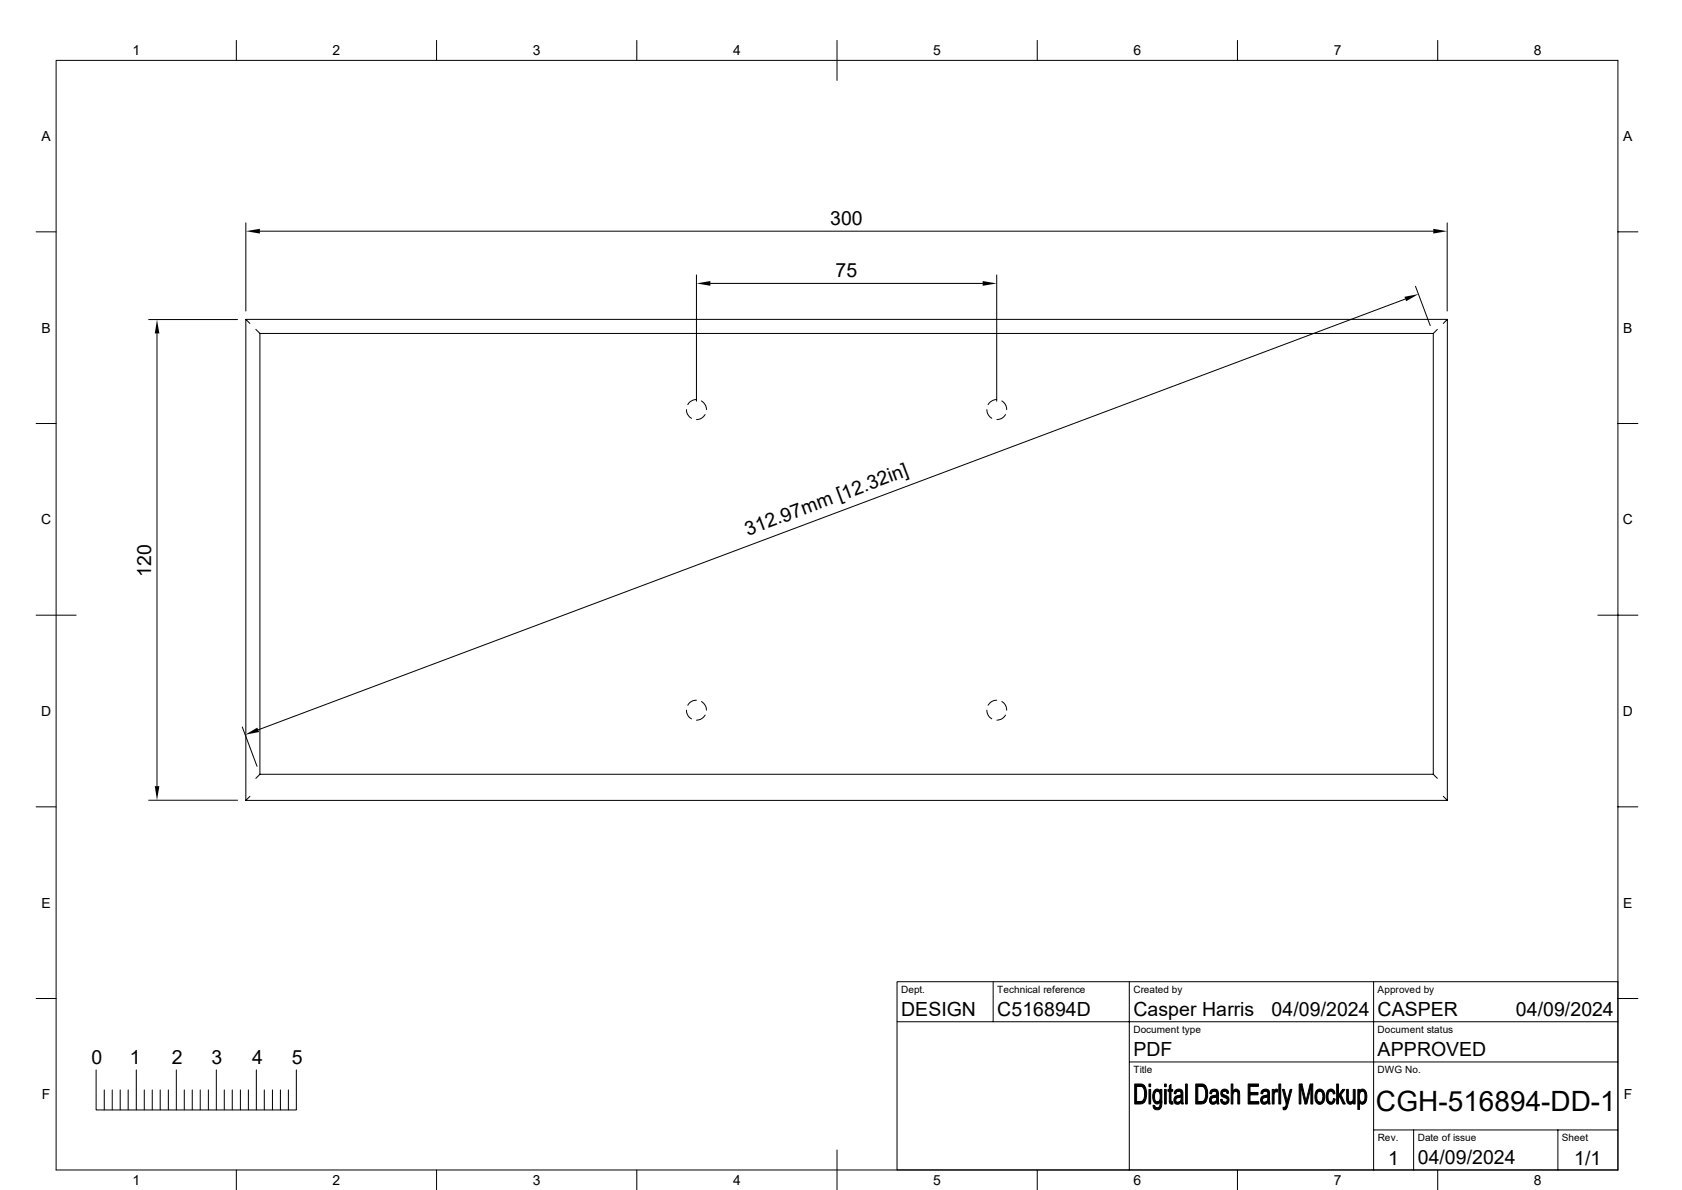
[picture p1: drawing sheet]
<svg xmlns="http://www.w3.org/2000/svg" width="420mm" height="297mm" viewBox="0 0 420 297" stroke-linecap="round" stroke-linejoin="round" font-family="sans-serif">
<g fill="none" stroke="#000" stroke-width=".25">
<path d="M14 15.1h390v276.9h-390zM59 10.1v5M109 10.1v5M159 10.1v5M209 10.1v10M259 10.1v5M309 10.1v5M359 10.1v5M9 57.9h5M61.4 55.6v22M64.9 57.7h293M361.4 55.6v22"/>
<path d="M404 57.9h5M37.1 79.8h22.2M61.4 79.7h300l-1 1M173.9 68.6v31.5M177.4 70.7h68M248.9 68.6v31.5M350.9 74.6l-286.4 107.6M353.4 71.5l3.7 9.8M361.4 79.7v120.1M39.2 83.2v113M62.4 80.7l-1-1v120.1l1-1M63.9 82.2l1 1h293l1-1"/>
<path d="M64.9 83.2v110.1M173.9 99.7l-1.3 .4-.9 .9M248.9 99.7l-1.3 .4-.9 .9M357.9 83.2v110.1M9 105.7h5M171.4 102.2l.3 1.2 1 1M175.1 100.1l.6 .4a2.3 2.3 0 0 1 .7 1.7M176.1 103.5l-1.2 1-1 .2M246.4 102.2l.3 1.2 .9 1M250.1 100.1l.9 .8 .4 1.3M251.1 103.5l-.1 .1a2.4 2.4 0 0 1-2.1 1.1M404 105.7h5"/>
<path d="M9 153.5h10M399 153.5h10M171.4 177.2l.1 .8a2.16 2.16 0 0 0 1.2 1.4M173.9 174.8h-.4a2.31 2.31 0 0 0-1.8 1.2M175.1 175.1l.6 .4a2.3 2.3 0 0 1 .7 1.7M176.1 178.5l-1.2 1-1 .2M246.4 177.2l.1 .8a2.26 2.26 0 0 0 1.1 1.4M248.9 174.8h-.4a2.45 2.45 0 0 0-1.8 1.2M250.1 175.1l.9 .8 .4 1.3M251.1 178.5l-.1 .1a2.4 2.4 0 0 1-2.1 1.1M37.1 199.7h22.2M60.5 181.4l3.7 9.9"/>
<path d="M64.9 193.3h293l1 1M64.9 193.3l-1 1M360.4 198.8l1 1h-300M9 201.4h5M404 201.4h5M9 249.2h5M224 255h180M248 245v10M282 245v47M343 245v47M404 245h-180v47M404 249.2h5"/>
<path d="M24 267v10h50v-10M26 272v5M28 272v5M30 272v5M32 272v5M34 267v10M36 272v5M38 272v5M40 272v5M42 272v5M44 267v10M46 272v5"/>
<path d="M48 272v5M50 272v5M52 272v5M54 267v10M56 272v5M58 272v5M60 272v5M62 272v5M64 267v10M66 272v5M68 272v5M70 272v5"/>
<path d="M72 272v5M282 265h122M59 292v5M109 292v5M159 292v5M209 287v10M259 292v5M309 292v5M343 282h61M353 282v10M359 292v5M389 282v10"/>
</g>
<g fill="#000" stroke="#000" stroke-width=".25">
<path d="M283.3 270.6h1.9l.6 .5h-2v3.9h2l-.6 .5h-1.9z" fill-rule="evenodd"/>
<path d="M284.6 271.1h1.2l.3 .6 .2 1.1-.1 1.2-.4 1h-2h.8a1.46 1.46 0 0 0 1.2-2 1.38 1.38 0 0 0-1.2-1.9z" fill-rule="evenodd"/>
<path d="M286.9 271.9h.4v3.6h-.4z" fill-rule="evenodd"/>
<path d="M286.9 270.6h.4v.6h-.4z" fill-rule="evenodd"/>
<path d="M287.9 275.8l.4 .1 .2 .5 .4 .1h-.8z" fill-rule="evenodd"/>
<path d="M288.3 272.1a.81 .81 0 0 1 1.4 .2h-.7a1.78 1.78 0 0 0-.3 2.7h1.4h-.5a.9 .9 0 0 1-1 .5 .9 .9 0 0 1-.6-1l-.1-.3a2.8 2.8 0 0 1 .4-2.1z" fill-rule="evenodd"/>
<path d="M289 272.3h.7z" fill-rule="evenodd"/>
<path d="M288.1 276.5h.8a1.01 1.01 0 0 0 .7-1.5h.5a1.51 1.51 0 0 1-1 2l-.7-.1z" fill-rule="evenodd"/>
<path d="M289.1 272.3h.6v-.4h.4v3.1h-1.1a1.68 1.68 0 0 0 .4-2.4z" fill-rule="evenodd"/>
<path d="M290.8 271.9h.4v3.6h-.4z" fill-rule="evenodd"/>
<path d="M290.8 270.6h.4v.6h-.4z" fill-rule="evenodd"/>
<path d="M292 271l.4-.4v1.3h.4v.5h-.4v2.4l.3 .2h-.7v-2.6h-.4v-.5h.4z" fill-rule="evenodd"/>
<path d="M292 275h.8l.1 .5h-.7z" fill-rule="evenodd"/>
<path d="M293.4 272.3h.9l-.5 .2-.2 .5h-.4z" fill-rule="evenodd"/>
<path d="M293.4 273.7l1.5 .1a1.04 1.04 0 0 0-1.3 1l.4 .3 .9 .1a1.01 1.01 0 0 1-1.5 .2 1.01 1.01 0 0 1-.1-1.5z" fill-rule="evenodd"/>
<path d="M293.6 272.1a1.08 1.08 0 0 1 1.3-.2 1.08 1.08 0 0 1 .5 1.3l.1 2.3h-.4l-.2-.4h-.5l.5-.5v-.9h-1.4l.6-.3a.58 .58 0 0 0 .9-.4 .58 .58 0 0 0-.7-.7h-.9z" fill-rule="evenodd"/>
<path d="M294.1 275.1h.8z" fill-rule="evenodd"/>
<path d="M296 270.6h.5v4.9h-.5z" fill-rule="evenodd"/>
<path d="M298.6 270.6h1.9l.6 .5h-2v3.9h2l-.4 .4-2.1 .1z" fill-rule="evenodd"/>
<path d="M299.8 271.1h1.3l.4 1.4v1.1l-.3 1.3-2.1 .1h.7a1.31 1.31 0 0 0 1.2-1.7 1.57 1.57 0 0 0-1.2-2.2z" fill-rule="evenodd"/>
<path d="M302.3 272.3h.9l-.4 .2-.3 .5h-.4z" fill-rule="evenodd"/>
<path d="M302.3 273.8h1.4a1.04 1.04 0 0 0-1.2 1l.4 .3 .8 .1a1.01 1.01 0 0 1-1.5 .2 1.01 1.01 0 0 1 0-1.5z" fill-rule="evenodd"/>
<path d="M302.5 272.1a1.08 1.08 0 0 1 1.3-.2 1.08 1.08 0 0 1 .4 1.3l.2 2.3h-.5l-.1-.4h-.5l.4-.5 .1-.9h-1.4l.6-.3a.57 .57 0 0 0 .8-.4 .57 .57 0 0 0-.6-.7h-.9z" fill-rule="evenodd"/>
<path d="M303 275.1h.8z" fill-rule="evenodd"/>
<path d="M305 272.3h.8a.52 .52 0 0 0-.6 .6 .52 .52 0 0 0 .7 .4 1.11 1.11 0 0 1 .9 1.6 1.11 1.11 0 0 1-1.8 .3l.9-.1a.6 .6 0 0 0 .5-.6 .6 .6 0 0 0-.7-.6 1.07 1.07 0 0 1-.7-1.6z" fill-rule="evenodd"/>
<path d="M304.8 274.4h.4l.2 .6 .5 .1-.9 .1z" fill-rule="evenodd"/>
<path d="M305.1 272.1a1.03 1.03 0 0 1 1.1-.2 1.03 1.03 0 0 1 .6 .9l-.4 .1-.3-.5-1.1-.1z" fill-rule="evenodd"/>
<path d="M307.4 270.6h.4v1.7l1.6 .1h-1l-.4 .3-.2 .6v2.2h-.4z" fill-rule="evenodd"/>
<path d="M308 272.1a.81 .81 0 0 1 1.4 .3l-1.6-.1z" fill-rule="evenodd"/>
<path d="M308.5 272.4h.9l.1 .2v2.9h-.4v-2.6l-.2-.4z" fill-rule="evenodd"/>
<path d="M311.7 270.6h2.5v.5h-2.1v1.6h2v.6h-2v1.7h2.2v.5h-2.6z" fill-rule="evenodd"/>
<path d="M315 272.4l.9-.1-.4 .2-.2 .5h-.5z" fill-rule="evenodd"/>
<path d="M315 273.9l.2-.2 1.3 .1a1.35 1.35 0 0 0-1.3 .8l.4 .5 .9 .1a1.03 1.03 0 0 1-1.5 .2 1.03 1.03 0 0 1 0-1.5z" fill-rule="evenodd"/>
<path d="M315.3 272.1a1.07 1.07 0 0 1 1.2-.1 1.07 1.07 0 0 1 .5 1.2l.2 2.3h-.5l-.1-.4h-.5l.4-.5 .1-.9h-1.4l.7-.3a.56 .56 0 0 0 .7-.5 .56 .56 0 0 0-.7-.6h-.9z" fill-rule="evenodd"/>
<path d="M315.8 275.1h.8z" fill-rule="evenodd"/>
<path d="M317.7 271.9h.4v.6h.5l-.3 .1-.2 .6v2.3h-.4z" fill-rule="evenodd"/>
<path d="M318.3 271.9l.3-.1 .4 .1-.1 .7-.8-.1z" fill-rule="evenodd"/>
<path d="M319.3 270.6h.5v4.9h-.5z" fill-rule="evenodd"/>
<path d="M320.4 276.4h1l-.4 .5-.5 .1z" fill-rule="evenodd"/>
<path d="M320.2 271.9h.5l.7 2.9-.2 .7z" fill-rule="evenodd"/>
<path d="M322.2 271.9h.4l-1.2 4.5h-.8h.3l.2-.4z" fill-rule="evenodd"/>
<path d="M325.1 270.6l1 4.1-.2 .8-1.1-4.2z" fill-rule="evenodd"/>
<path d="M324.4 270.6h.7l-.3 .7v4.2h-.4z" fill-rule="evenodd"/>
<path d="M327.8 270.6v4.9h-.5v-4.1z" fill-rule="evenodd"/>
<path d="M327.2 270.6h.6l-.5 .8-1 4.1h-.4z" fill-rule="evenodd"/>
<path d="M328.6 272.4l1-.1a1.71 1.71 0 0 0-.5 2.6l.5 .2-1-.1a3.3 3.3 0 0 1 0-2.6z" fill-rule="evenodd"/>
<path d="M328.8 272.2a1.2 1.2 0 0 1 1.4-.1 1.2 1.2 0 0 1 .6 1.3 1.62 1.62 0 0 1-1.4 2.2l-.7-.5h.9a1.78 1.78 0 0 0 .4-2.5l-.4-.3h-.9z" fill-rule="evenodd"/>
<path d="M331.6 272.2a.97 .97 0 0 1 1.5 .1h-.8a1.71 1.71 0 0 0-.6 2.4l.6 .4-.9-.1a3.1 3.1 0 0 1 .2-2.8z" fill-rule="evenodd"/>
<path d="M331.5 275.1h1l.4-.4 .1-.5 .4 .1a1.06 1.06 0 0 1-.6 1.2 1.06 1.06 0 0 1-1.3-.4z" fill-rule="evenodd"/>
<path d="M332.3 272.3h.8l.3 .7h-.5l-.2-.5z" fill-rule="evenodd"/>
<path d="M333.8 270.6h.4v2.8l.3 .3-.3 .4v1.4h-.4z" fill-rule="evenodd"/>
<path d="M335.2 271.9h.6l-1 1.4 1.1 2.2h-.5l-1.2-2.1z" fill-rule="evenodd"/>
<path d="M336.3 271.9h.4l.1 2.9 .4 .3h.7a.91 .91 0 0 1-1.2 .4 .91 .91 0 0 1-.4-1.1z" fill-rule="evenodd"/>
<path d="M337.2 275.1l.7-.1z" fill-rule="evenodd"/>
<path d="M337.9 271.9h.5v3.6h-.5v-.5h-.3l.3-.7z" fill-rule="evenodd"/>
<path d="M339 271.9h.4v.5h.5a1.95 1.95 0 0 0 .2 2.7l.8 .1h-1.4v1.7h-.5z" fill-rule="evenodd"/>
<path d="M339.5 272.2l.6 .1-.7 .1z" fill-rule="evenodd"/>
<path d="M339.6 272.2a1.05 1.05 0 0 1 1.2-.1 1.05 1.05 0 0 1 .4 1.2l-.1 1.5-.2 .4-.8-.1a1.86 1.86 0 0 0 .3-2.7z" fill-rule="evenodd"/>
<path d="M339.5 275.2h1.4a.79 .79 0 0 1-.7 .4 .79 .79 0 0 1-.7-.4z" fill-rule="evenodd"/>
</g>
<path d="M61.4 57.7l3.5-.6v1.2zM357.9 57.1l3.5 .6-3.5 .6zM173.9 70.7l3.5-.6v1.2zM245.4 70.1l3.5 .6-3.5 .6zM350.7 74.1l3.5-.7-3.1 1.8zM39.2 79.8l.6 3.4h-1.1zM38.7 196.2h1.1l-.6 3.5zM61.2 183.4l3.1-1.8 .4 1.1z" fill="#000"/>
<text font-size="7" x="343.6" y="277.3">CGH-516894-DD-1</text>
<g font-size="4.9">
<text x="207.3" y="56.3">300</text>
<text x="208.7" y="69.3">75</text>
<text x="186.7" y="133.8" transform="rotate(-21 186.7 133.8)">312.97mm [12.32in]</text>
<text x="37.8" y="144" transform="rotate(-90 37.8 144)">120</text>
<text x="225" y="253.5">DESIGN</text>
<text x="249" y="253.5">C516894D</text>
<text x="283" y="253.5">Casper Harris</text>
<text x="317.5" y="253.5">04/09/2024</text>
<text x="344" y="253.5">CASPER</text>
<text x="378.5" y="253.5">04/09/2024</text>
<text x="283" y="263.5">PDF</text>
<text x="344" y="263.5">APPROVED</text>
<text x="22.8" y="265.6">0</text>
<text x="32.5" y="265.6">1</text>
<text x="42.9" y="265.6">2</text>
<text x="52.8" y="265.6">3</text>
<text x="63" y="265.5">4</text>
<text x="72.8" y="265.5">5</text>
<text x="346.6" y="290.7">1</text>
<text x="354" y="290.5">04/09/2024</text>
<text x="393.1" y="290.7">1/1</text>
</g>
<g font-size="3.5">
<text x="33.1" y="13.8">1</text>
<text x="83.1" y="13.8">2</text>
<text x="133" y="13.8">3</text>
<text x="183.1" y="13.8">4</text>
<text x="233" y="13.8">5</text>
<text x="283" y="13.8">6</text>
<text x="333" y="13.8">7</text>
<text x="383" y="13.8">8</text>
<text x="10.4" y="35.2">A</text>
<text x="405.3" y="35.2">A</text>
<text x="10.4" y="83.1">B</text>
<text x="405.3" y="83.1">B</text>
<text x="10.2" y="130.9">C</text>
<text x="405.2" y="130.9">C</text>
<text x="10.2" y="178.7">D</text>
<text x="405.2" y="178.7">D</text>
<text x="10.4" y="226.5">E</text>
<text x="405.3" y="226.5">E</text>
<text x="10.5" y="274.4">F</text>
<text x="405.4" y="274.4">F</text>
<text x="33.1" y="295.8">1</text>
<text x="83" y="295.8">2</text>
<text x="133" y="295.8">3</text>
<text x="183.1" y="295.8">4</text>
<text x="233" y="295.7">5</text>
<text x="283" y="295.8">6</text>
<text x="333" y="295.8">7</text>
<text x="383" y="295.8">8</text>
</g>
<g font-size="2.5">
<text x="225" y="247.8">Dept.</text>
<text x="249" y="247.8">Technical reference</text>
<text x="283" y="247.8">Created by</text>
<text x="344" y="247.8">Approved by</text>
<text x="283" y="257.9">Document type</text>
<text x="344" y="257.9">Document status</text>
<text x="283" y="267.8">Title</text>
<text x="344" y="267.8">DWG No.</text>
<text x="344" y="284.8">Rev.</text>
<text x="354" y="284.8">Date of issue</text>
<text x="390" y="284.8">Sheet</text>
</g>
</svg>
